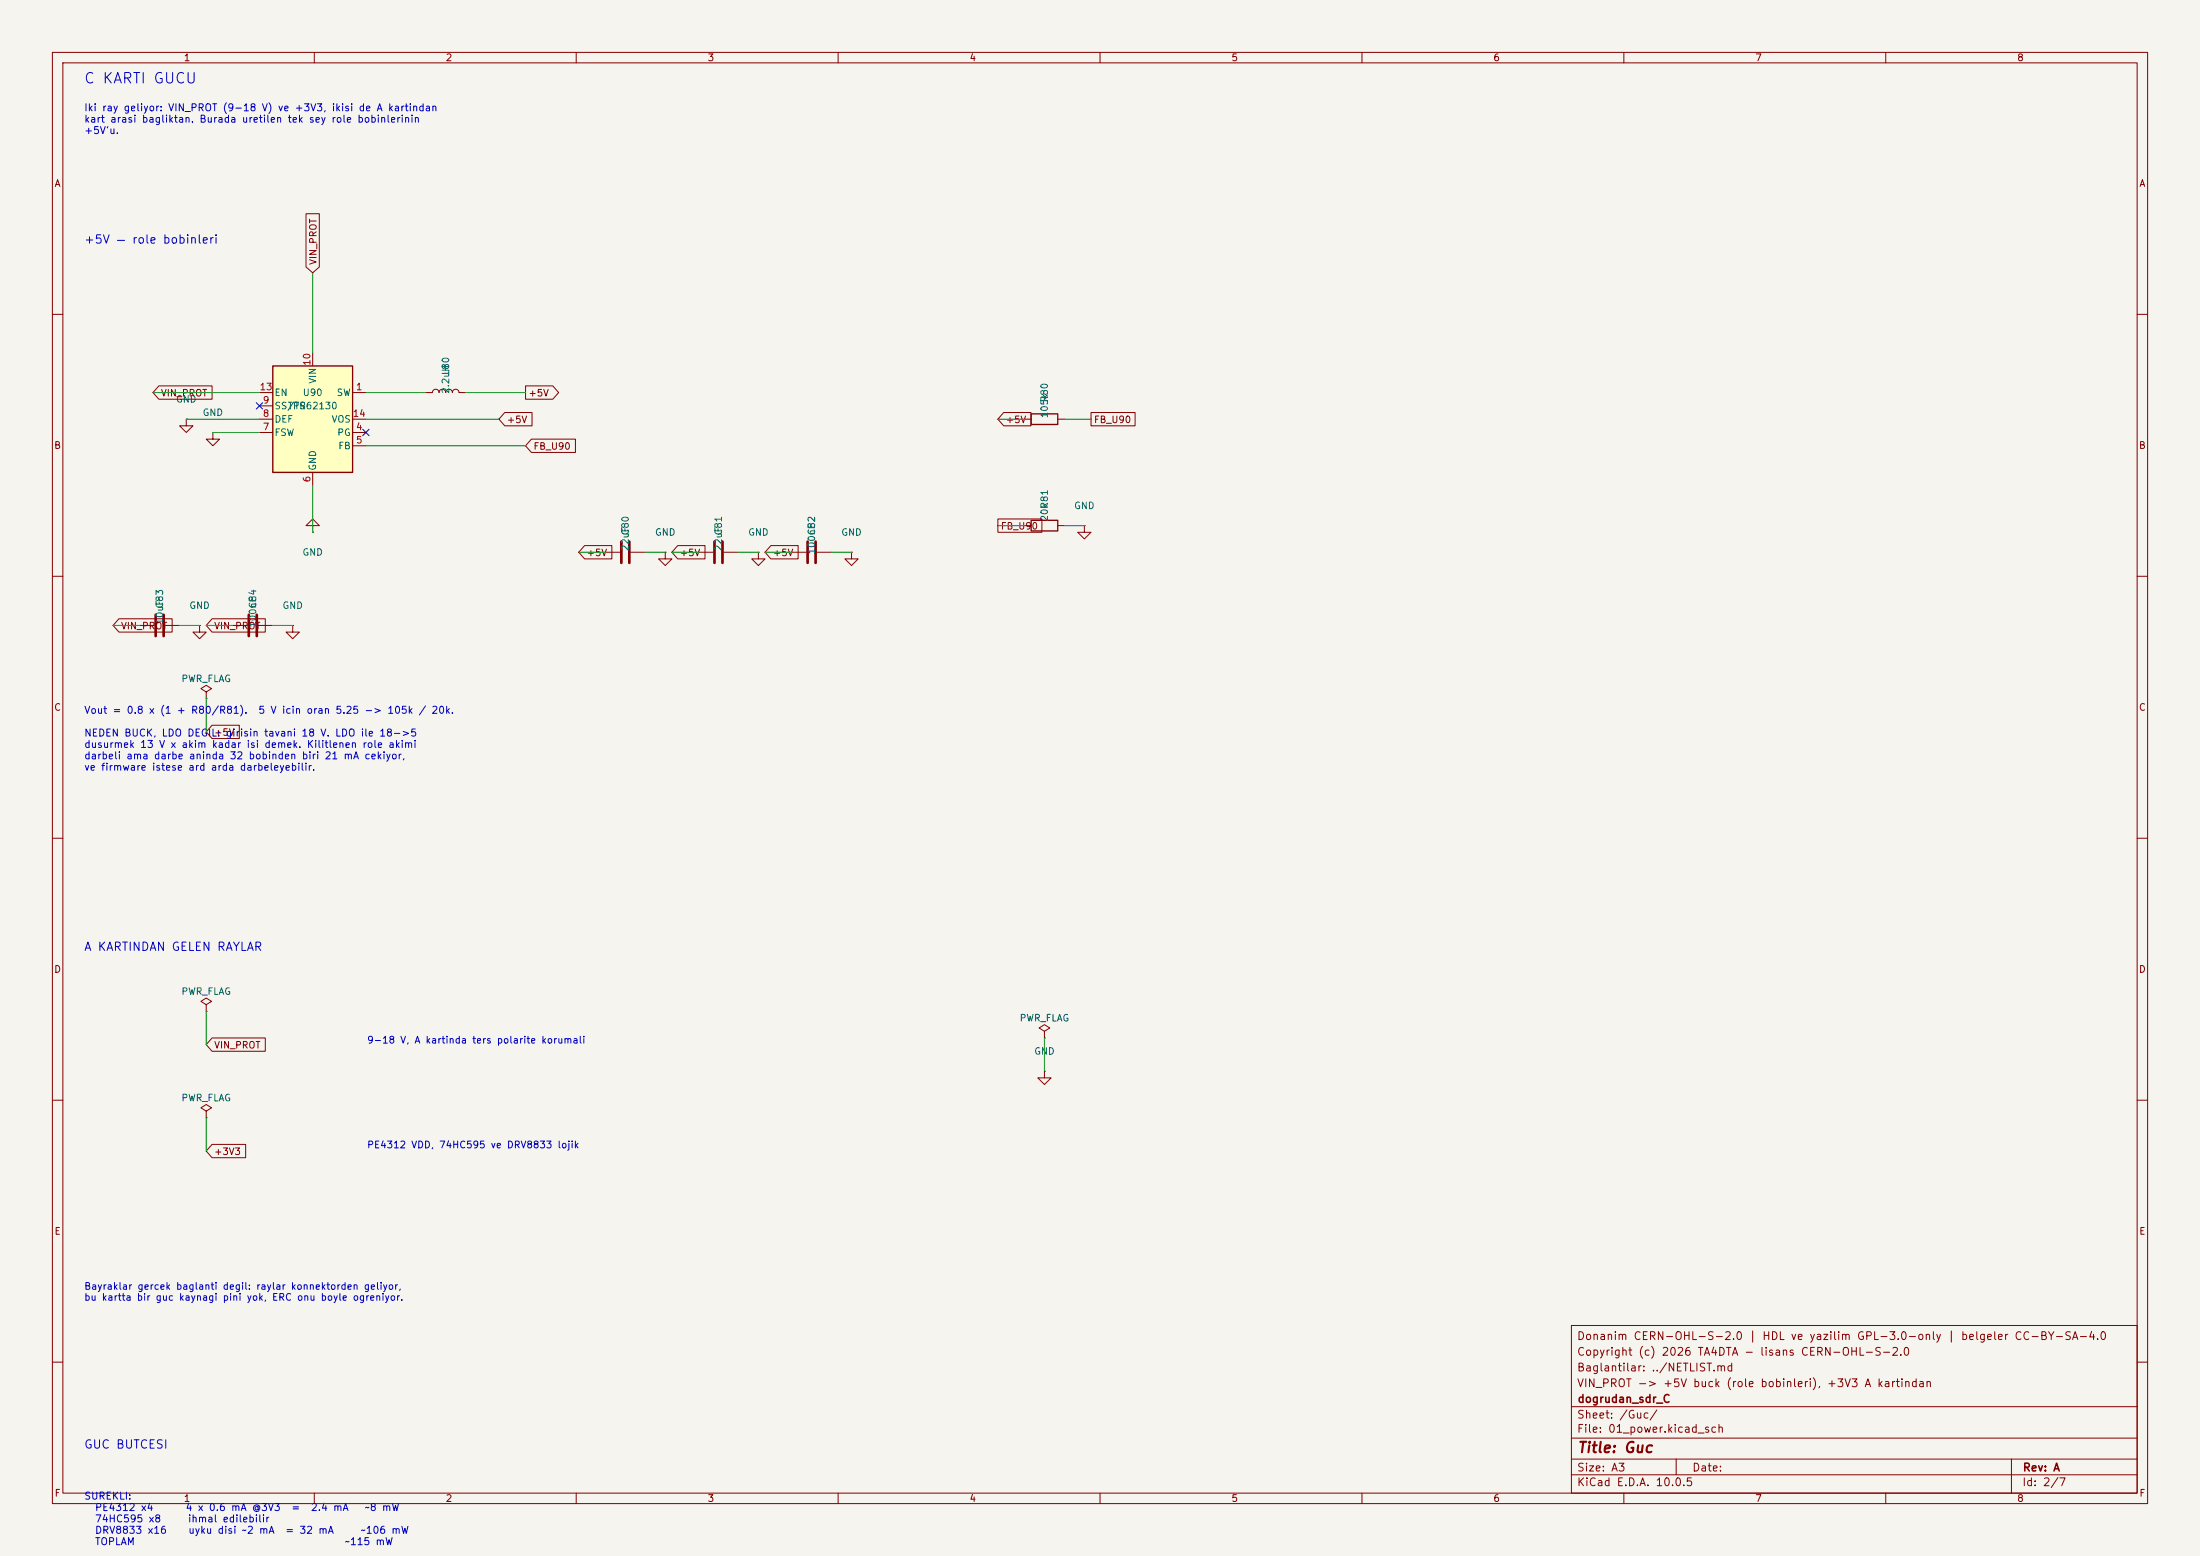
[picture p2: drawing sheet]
(kicad_sch
 (version 20260306)
 (generator "eeschema")
 (generator_version "10.0")
 (paper "A3")
 (title_block
  (title "Guc")
  (rev "A")
  (company "dogrudan_sdr_C")
  (comment 1 "VIN_PROT -> +5V buck (role bobinleri), +3V3 A kartindan")
  (comment 2 "Baglantilar: ../NETLIST.md")
  (comment 3 "Copyright (c) 2026 TA4DTA - lisans CERN-OHL-S-2.0")
  (comment 4 "Donanim CERN-OHL-S-2.0 | HDL ve yazilim GPL-3.0-only | belgeler CC-BY-SA-4.0"))
 (lib_symbols
  (symbol "Device:C"
   (pin_numbers (hide yes))
   (pin_names
    (offset 0.254)) (exclude_from_sim no) (in_bom yes) (on_board yes)
   (in_pos_files yes)
   (duplicate_pin_numbers_are_jumpers no)
   (property "Reference" "C" (at 0.635 2.54 0) (show_name no) (do_not_autoplace no) (effects (font (size 1.27 1.27)) (justify left)))
   (property "Value" "C" (at 0.635 -2.54 0) (show_name no) (do_not_autoplace no) (effects (font (size 1.27 1.27)) (justify left)))
   (property "Footprint" "" (at 0.9652 -3.81 0) (show_name no) (do_not_autoplace no) (hide yes) (effects (font (size 1.27 1.27))))
   (property "Datasheet" "" (at 0 0 0) (show_name no) (do_not_autoplace no) (hide yes) (effects (font (size 1.27 1.27))))
   (property "Description" "Unpolarized capacitor" (at 0 0 0) (show_name no) (do_not_autoplace no) (hide yes) (effects (font (size 1.27 1.27))))
   (symbol "C_0_1"
    (polyline (pts (xy -2.032 0.762) (xy 2.032 0.762)) (stroke (width 0.508) (type default)) (fill (type none)))
    (polyline (pts (xy -2.032 -0.762) (xy 2.032 -0.762)) (stroke (width 0.508) (type default)) (fill (type none))))
   (symbol "C_1_1"
    (pin passive line (at 0 3.81 270) (length 2.794) (name "" (effects (font (size 1.27 1.27)))) (number "1" (effects (font (size 1.27 1.27)))))
    (pin passive line (at 0 -3.81 90) (length 2.794) (name "" (effects (font (size 1.27 1.27)))) (number "2" (effects (font (size 1.27 1.27))))))
   (embedded_fonts no))
  (symbol "Device:L"
   (pin_numbers (hide yes))
   (pin_names
    (offset 1.016) (hide yes)) (exclude_from_sim no) (in_bom yes) (on_board yes)
   (in_pos_files yes)
   (duplicate_pin_numbers_are_jumpers no)
   (property "Reference" "L" (at -1.27 0 90) (show_name no) (do_not_autoplace no) (effects (font (size 1.27 1.27))))
   (property "Value" "L" (at 1.905 0 90) (show_name no) (do_not_autoplace no) (effects (font (size 1.27 1.27))))
   (property "Footprint" "" (at 0 0 0) (show_name no) (do_not_autoplace no) (hide yes) (effects (font (size 1.27 1.27))))
   (property "Datasheet" "" (at 0 0 0) (show_name no) (do_not_autoplace no) (hide yes) (effects (font (size 1.27 1.27))))
   (property "Description" "Inductor" (at 0 0 0) (show_name no) (do_not_autoplace no) (hide yes) (effects (font (size 1.27 1.27))))
   (symbol "L_0_1"
    (arc (start 0 2.54) (mid 0.6323 1.905) (end 0 1.27) (stroke (width 0) (type default)) (fill (type none)))
    (arc (start 0 1.27) (mid 0.6323 0.635) (end 0 0) (stroke (width 0) (type default)) (fill (type none)))
    (arc (start 0 0) (mid 0.6323 -0.635) (end 0 -1.27) (stroke (width 0) (type default)) (fill (type none)))
    (arc (start 0 -1.27) (mid 0.6323 -1.905) (end 0 -2.54) (stroke (width 0) (type default)) (fill (type none))))
   (symbol "L_1_1"
    (pin passive line (at 0 3.81 270) (length 1.27) (name "1" (effects (font (size 1.27 1.27)))) (number "1" (effects (font (size 1.27 1.27)))))
    (pin passive line (at 0 -3.81 90) (length 1.27) (name "2" (effects (font (size 1.27 1.27)))) (number "2" (effects (font (size 1.27 1.27))))))
   (embedded_fonts no))
  (symbol "Device:R"
   (pin_numbers (hide yes))
   (pin_names
    (offset 0)) (exclude_from_sim no) (in_bom yes) (on_board yes)
   (in_pos_files yes)
   (duplicate_pin_numbers_are_jumpers no)
   (property "Reference" "R" (at 2.032 0 90) (show_name no) (do_not_autoplace no) (effects (font (size 1.27 1.27))))
   (property "Value" "R" (at 0 0 90) (show_name no) (do_not_autoplace no) (effects (font (size 1.27 1.27))))
   (property "Footprint" "" (at -1.778 0 90) (show_name no) (do_not_autoplace no) (hide yes) (effects (font (size 1.27 1.27))))
   (property "Datasheet" "" (at 0 0 0) (show_name no) (do_not_autoplace no) (hide yes) (effects (font (size 1.27 1.27))))
   (property "Description" "Resistor" (at 0 0 0) (show_name no) (do_not_autoplace no) (hide yes) (effects (font (size 1.27 1.27))))
   (symbol "R_0_1"
    (rectangle (start -1.016 -2.54) (end 1.016 2.54) (stroke (width 0.254) (type default)) (fill (type none))))
   (symbol "R_1_1"
    (pin passive line (at 0 3.81 270) (length 1.27) (name "" (effects (font (size 1.27 1.27)))) (number "1" (effects (font (size 1.27 1.27)))))
    (pin passive line (at 0 -3.81 90) (length 1.27) (name "" (effects (font (size 1.27 1.27)))) (number "2" (effects (font (size 1.27 1.27))))))
   (embedded_fonts no))
  (symbol "Regulator_Switching:TPS62130"
   (pin_names
    (offset 0.254)) (exclude_from_sim no) (in_bom yes) (on_board yes)
   (in_pos_files yes)
   (duplicate_pin_numbers_are_jumpers no)
   (property "Reference" "U" (at 3.81 13.97 0) (show_name no) (do_not_autoplace no) (effects (font (size 1.27 1.27)) (justify left)))
   (property "Value" "TPS62130" (at 3.81 11.43 0) (show_name no) (do_not_autoplace no) (effects (font (size 1.27 1.27)) (justify left)))
   (property "Footprint" "Package_DFN_QFN:VQFN-16-1EP_3x3mm_P0.5mm_EP1.68x1.68mm_ThermalVias" (at 3.81 -11.43 0) (show_name no) (do_not_autoplace no) (hide yes) (effects (font (size 1.27 1.27)) (justify left)))
   (property "Datasheet" "http://www.ti.com/lit/ds/symlink/tps62130.pdf" (at 27.94 -13.97 0) (show_name no) (do_not_autoplace no) (hide yes) (effects (font (size 1.27 1.27))))
   (property "Description" "3A Step-Down Converter with DCS-Control, Adjustable Output Voltage, 3-17V Input Voltage, QFN-16" (at 0 0 0) (show_name no) (do_not_autoplace no) (hide yes) (effects (font (size 1.27 1.27))))
   (symbol "TPS62130_0_1"
    (rectangle (start -7.62 10.16) (end 7.62 -10.16) (stroke (width 0.254) (type default)) (fill (type background))))
   (symbol "TPS62130_1_1"
    (pin output line (at 10.16 5.08 180) (length 2.54) (name "SW" (effects (font (size 1.27 1.27)))) (number "1" (effects (font (size 1.27 1.27)))))
    (pin passive line (at 10.16 5.08 180) (length 2.54) (hide yes) (name "SW" (effects (font (size 1.27 1.27)))) (number "2" (effects (font (size 1.27 1.27)))))
    (pin passive line (at 10.16 5.08 180) (length 2.54) (hide yes) (name "SW" (effects (font (size 1.27 1.27)))) (number "3" (effects (font (size 1.27 1.27)))))
    (pin open_collector line (at 10.16 -2.54 180) (length 2.54) (name "PG" (effects (font (size 1.27 1.27)))) (number "4" (effects (font (size 1.27 1.27)))))
    (pin input line (at 10.16 -5.08 180) (length 2.54) (name "FB" (effects (font (size 1.27 1.27)))) (number "5" (effects (font (size 1.27 1.27)))))
    (pin power_in line (at 0 -12.7 90) (length 2.54) (name "GND" (effects (font (size 1.27 1.27)))) (number "6" (effects (font (size 1.27 1.27)))))
    (pin input line (at -10.16 -2.54 0) (length 2.54) (name "FSW" (effects (font (size 1.27 1.27)))) (number "7" (effects (font (size 1.27 1.27)))))
    (pin input line (at -10.16 0 0) (length 2.54) (name "DEF" (effects (font (size 1.27 1.27)))) (number "8" (effects (font (size 1.27 1.27)))))
    (pin input line (at -10.16 2.54 0) (length 2.54) (name "SS/TR" (effects (font (size 1.27 1.27)))) (number "9" (effects (font (size 1.27 1.27)))))
    (pin power_in line (at 0 12.7 270) (length 2.54) (name "VIN" (effects (font (size 1.27 1.27)))) (number "10" (effects (font (size 1.27 1.27)))))
    (pin passive line (at 0 12.7 270) (length 2.54) (hide yes) (name "VIN" (effects (font (size 1.27 1.27)))) (number "11" (effects (font (size 1.27 1.27)))))
    (pin passive line (at 0 12.7 270) (length 2.54) (hide yes) (name "VIN" (effects (font (size 1.27 1.27)))) (number "12" (effects (font (size 1.27 1.27)))))
    (pin input line (at -10.16 5.08 0) (length 2.54) (name "EN" (effects (font (size 1.27 1.27)))) (number "13" (effects (font (size 1.27 1.27)))))
    (pin input line (at 10.16 0 180) (length 2.54) (name "VOS" (effects (font (size 1.27 1.27)))) (number "14" (effects (font (size 1.27 1.27)))))
    (pin passive line (at 0 -12.7 90) (length 2.54) (hide yes) (name "GND" (effects (font (size 1.27 1.27)))) (number "15" (effects (font (size 1.27 1.27)))))
    (pin passive line (at 0 -12.7 90) (length 2.54) (hide yes) (name "GND" (effects (font (size 1.27 1.27)))) (number "16" (effects (font (size 1.27 1.27)))))
    (pin passive line (at 0 -12.7 90) (length 2.54) (hide yes) (name "GND" (effects (font (size 1.27 1.27)))) (number "17" (effects (font (size 1.27 1.27))))))
   (embedded_fonts no))
  (symbol "power:GND"
   (power global)
   (pin_numbers (hide yes))
   (pin_names
    (offset 0) (hide yes)) (exclude_from_sim no) (in_bom yes) (on_board yes)
   (in_pos_files yes)
   (duplicate_pin_numbers_are_jumpers no)
   (property "Reference" "#PWR" (at 0 -6.35 0) (show_name no) (do_not_autoplace no) (hide yes) (effects (font (size 1.27 1.27))))
   (property "Value" "GND" (at 0 -3.81 0) (show_name no) (do_not_autoplace no) (effects (font (size 1.27 1.27))))
   (property "Footprint" "" (at 0 0 0) (show_name no) (do_not_autoplace no) (hide yes) (effects (font (size 1.27 1.27))))
   (property "Datasheet" "" (at 0 0 0) (show_name no) (do_not_autoplace no) (hide yes) (effects (font (size 1.27 1.27))))
   (property "Description" "Power symbol creates a global label with name \"GND\" , ground" (at 0 0 0) (show_name no) (do_not_autoplace no) (hide yes) (effects (font (size 1.27 1.27))))
   (symbol "GND_0_1"
    (polyline (pts (xy 0 0) (xy 0 -1.27) (xy 1.27 -1.27) (xy 0 -2.54) (xy -1.27 -1.27) (xy 0 -1.27)) (stroke (width 0) (type default)) (fill (type none))))
   (symbol "GND_1_1"
    (pin power_in line (at 0 0 270) (length 0) (name "" (effects (font (size 1.27 1.27)))) (number "1" (effects (font (size 1.27 1.27))))))
   (embedded_fonts no))
  (symbol "power:PWR_FLAG"
   (power global)
   (pin_numbers (hide yes))
   (pin_names
    (offset 0) (hide yes)) (exclude_from_sim no) (in_bom yes) (on_board yes)
   (in_pos_files yes)
   (duplicate_pin_numbers_are_jumpers no)
   (property "Reference" "#FLG" (at 0 1.905 0) (show_name no) (do_not_autoplace no) (hide yes) (effects (font (size 1.27 1.27))))
   (property "Value" "PWR_FLAG" (at 0 3.81 0) (show_name no) (do_not_autoplace no) (effects (font (size 1.27 1.27))))
   (property "Footprint" "" (at 0 0 0) (show_name no) (do_not_autoplace no) (hide yes) (effects (font (size 1.27 1.27))))
   (property "Datasheet" "" (at 0 0 0) (show_name no) (do_not_autoplace no) (hide yes) (effects (font (size 1.27 1.27))))
   (property "Description" "Special symbol for telling ERC where power comes from" (at 0 0 0) (show_name no) (do_not_autoplace no) (hide yes) (effects (font (size 1.27 1.27))))
   (symbol "PWR_FLAG_0_0"
    (pin power_out line (at 0 0 90) (length 0) (name "" (effects (font (size 1.27 1.27)))) (number "1" (effects (font (size 1.27 1.27))))))
   (symbol "PWR_FLAG_0_1"
    (polyline (pts (xy 0 0) (xy 0 1.27) (xy -1.016 1.905) (xy 0 2.54) (xy 1.016 1.905) (xy 0 1.27)) (stroke (width 0) (type default)) (fill (type none))))
   (embedded_fonts no)))
 (text "Iki ray geliyor: VIN_PROT (9-17 V) ve +3V3, ikisi de A kartindan\nkart arasi bagliktan. Burada uretilen tek sey role bobinlerinin\n+5V'u."
  (exclude_from_sim no)
  (at 16 20 0)
  (effects (font (size 1.35 1.35)) (justify left top)))
 (text "GUC BUTCESI"
  (exclude_from_sim no)
  (at 16 275 0)
  (effects (font (size 1.6 1.6)) (justify left top)))
 (text "A KARTINDAN GELEN RAYLAR"
  (exclude_from_sim no)
  (at 16 180 0)
  (effects (font (size 1.6 1.6)) (justify left top)))
 (text "+5V — role bobinleri"
  (exclude_from_sim no)
  (at 16 45 0)
  (effects (font (size 1.6 1.6)) (justify left top)))
 (text "Vout = 0.8 x (1 + R80/R81).  5 V icin oran 5.25 -> 105k / 20k.\n\nNEDEN BUCK, LDO DEGIL: girisin tavani 18 V. LDO ile 18->5\ndusurmek 13 V x akim kadar isi demek. Kilitlenen role akimi\ndarbeli ama darbe aninda 32 bobinden biri 21 mA cekiyor,\nve firmware istese ard arda darbeleyebilir."
  (exclude_from_sim no)
  (at 16 135 0)
  (effects (font (size 1.35 1.35)) (justify left top)))
 (text "9-17 V, A kartinda ters polarite korumali"
  (exclude_from_sim no)
  (at 70 198 0)
  (effects (font (size 1.3 1.3)) (justify left top)))
 (text "Bayraklar gercek baglanti degil: raylar konnektorden geliyor,\nbu kartta bir guc kaynagi pini yok, ERC onu boyle ogreniyor."
  (exclude_from_sim no)
  (at 16 245 0)
  (effects (font (size 1.3 1.3)) (justify left top)))
 (text "SUREKLI:\n  PE4312 x4      4 x 0.6 mA @3V3  =  2.4 mA   ~8 mW\n  74HC595 x8     ihmal edilebilir\n  DRV8833 x16    uyku disi ~2 mA  = 32 mA     ~106 mW\n  TOPLAM                                       ~115 mW\n\nDARBELI (role anahtarlama, ~20 ms):\n  bir bobin  5 V / 21 mA = 105 mW\n  firmware tek tek darbeliyor, es zamanli degil\n\nKILITLENEN ROLENIN KAZANCI: normal role olsaydi dort kanalda\nbir bant secili tutmak icin dort bobin SUREKLI cekili kalirdi:\n4 x 12 V x 30 mA = 1.44 W. A kartinin toplam butcesi 2.8 W idi.\nSadece filtre secimi butcenin yarisini yiyordu."
  (exclude_from_sim no)
  (at 16 285 0)
  (effects (font (size 1.35 1.35)) (justify left top)))
 (text "PE4312 VDD, 74HC595 ve DRV8833 lojik"
  (exclude_from_sim no)
  (at 70 218 0)
  (effects (font (size 1.3 1.3)) (justify left top)))
 (text "C KARTI GUCU"
  (exclude_from_sim no)
  (at 16 14 0)
  (effects (font (size 2 2)) (justify left top)))
 (no_connect
  (at 49.53 77.47))
 (no_connect
  (at 69.85 82.55))
 (wire
  (pts (xy 203.2 80.01) (xy 208.28 80.01))
  (stroke (width 0) (type default)))
 (wire
  (pts (xy 199.39 204.47) (xy 199.39 198.12))
  (stroke (width 0) (type default)))
 (wire
  (pts (xy 140.97 105.41) (xy 144.78 105.41))
  (stroke (width 0) (type default)))
 (wire
  (pts (xy 203.2 100.33) (xy 207.01 100.33))
  (stroke (width 0) (type default)))
 (wire
  (pts (xy 26.67 119.38) (xy 21.59 119.38))
  (stroke (width 0) (type default)))
 (wire
  (pts (xy 49.53 74.93) (xy 29.21 74.93))
  (stroke (width 0) (type default)))
 (wire
  (pts (xy 69.85 85.09) (xy 100.33 85.09))
  (stroke (width 0) (type default)))
 (wire
  (pts (xy 59.69 92.71) (xy 59.69 101.6))
  (stroke (width 0) (type default)))
 (wire
  (pts (xy 195.58 80.01) (xy 190.5 80.01))
  (stroke (width 0) (type default)))
 (wire
  (pts (xy 123.19 105.41) (xy 127 105.41))
  (stroke (width 0) (type default)))
 (wire
  (pts (xy 49.53 82.55) (xy 40.64 82.55))
  (stroke (width 0) (type default)))
 (wire
  (pts (xy 115.57 105.41) (xy 110.49 105.41))
  (stroke (width 0) (type default)))
 (wire
  (pts (xy 39.37 199.39) (xy 39.37 193.04))
  (stroke (width 0) (type default)))
 (wire
  (pts (xy 34.29 119.38) (xy 38.1 119.38))
  (stroke (width 0) (type default)))
 (wire
  (pts (xy 39.37 139.7) (xy 39.37 133.35))
  (stroke (width 0) (type default)))
 (wire
  (pts (xy 59.69 67.31) (xy 59.69 52.07))
  (stroke (width 0) (type default)))
 (wire
  (pts (xy 44.45 119.38) (xy 39.37 119.38))
  (stroke (width 0) (type default)))
 (wire
  (pts (xy 88.9 74.93) (xy 100.33 74.93))
  (stroke (width 0) (type default)))
 (wire
  (pts (xy 151.13 105.41) (xy 146.05 105.41))
  (stroke (width 0) (type default)))
 (wire
  (pts (xy 133.35 105.41) (xy 128.27 105.41))
  (stroke (width 0) (type default)))
 (wire
  (pts (xy 69.85 74.93) (xy 81.28 74.93))
  (stroke (width 0) (type default)))
 (wire
  (pts (xy 158.75 105.41) (xy 162.56 105.41))
  (stroke (width 0) (type default)))
 (wire
  (pts (xy 195.58 100.33) (xy 190.5 100.33))
  (stroke (width 0) (type default)))
 (wire
  (pts (xy 69.85 80.01) (xy 95.25 80.01))
  (stroke (width 0) (type default)))
 (wire
  (pts (xy 52.07 119.38) (xy 55.88 119.38))
  (stroke (width 0) (type default)))
 (wire
  (pts (xy 39.37 219.71) (xy 39.37 213.36))
  (stroke (width 0) (type default)))
 (wire
  (pts (xy 49.53 80.01) (xy 35.56 80.01))
  (stroke (width 0) (type default)))
 (global_label "+5V"
  (shape output)
  (at 100.33 74.93 0)
  (fields_autoplaced yes)
  (effects (font (size 1.27 1.27)) (justify left))
  (property "Intersheetrefs" "${INTERSHEET_REFS}" (at 100.33 74.93 0) (hide yes) (show_name no) (do_not_autoplace no) (effects (font (size 1.27 1.27)))))
 (global_label "+5V"
  (shape input)
  (at 39.37 139.7 0)
  (fields_autoplaced yes)
  (effects (font (size 1.27 1.27)) (justify left))
  (property "Intersheetrefs" "${INTERSHEET_REFS}" (at 39.37 139.7 0) (hide yes) (show_name no) (do_not_autoplace no) (effects (font (size 1.27 1.27)))))
 (global_label "FB_U90"
  (shape input)
  (at 100.33 85.09 0)
  (fields_autoplaced yes)
  (effects (font (size 1.27 1.27)) (justify left))
  (property "Intersheetrefs" "${INTERSHEET_REFS}" (at 100.33 85.09 0) (hide yes) (show_name no) (do_not_autoplace no) (effects (font (size 1.27 1.27)))))
 (global_label "+5V"
  (shape input)
  (at 128.27 105.41 0)
  (fields_autoplaced yes)
  (effects (font (size 1.27 1.27)) (justify left))
  (property "Intersheetrefs" "${INTERSHEET_REFS}" (at 128.27 105.41 0) (hide yes) (show_name no) (do_not_autoplace no) (effects (font (size 1.27 1.27)))))
 (global_label "+3V3"
  (shape input)
  (at 39.37 219.71 0)
  (fields_autoplaced yes)
  (effects (font (size 1.27 1.27)) (justify left))
  (property "Intersheetrefs" "${INTERSHEET_REFS}" (at 39.37 219.71 0) (hide yes) (show_name no) (do_not_autoplace no) (effects (font (size 1.27 1.27)))))
 (global_label "+5V"
  (shape input)
  (at 190.5 80.01 0)
  (fields_autoplaced yes)
  (effects (font (size 1.27 1.27)) (justify left))
  (property "Intersheetrefs" "${INTERSHEET_REFS}" (at 190.5 80.01 0) (hide yes) (show_name no) (do_not_autoplace no) (effects (font (size 1.27 1.27)))))
 (global_label "VIN_PROT"
  (shape input)
  (at 39.37 119.38 0)
  (fields_autoplaced yes)
  (effects (font (size 1.27 1.27)) (justify left))
  (property "Intersheetrefs" "${INTERSHEET_REFS}" (at 39.37 119.38 0) (hide yes) (show_name no) (do_not_autoplace no) (effects (font (size 1.27 1.27)))))
 (global_label "VIN_PROT"
  (shape input)
  (at 39.37 199.39 0)
  (fields_autoplaced yes)
  (effects (font (size 1.27 1.27)) (justify left))
  (property "Intersheetrefs" "${INTERSHEET_REFS}" (at 39.37 199.39 0) (hide yes) (show_name no) (do_not_autoplace no) (effects (font (size 1.27 1.27)))))
 (global_label "FB_U90"
  (shape passive)
  (at 208.28 80.01 0)
  (fields_autoplaced yes)
  (effects (font (size 1.27 1.27)) (justify left))
  (property "Intersheetrefs" "${INTERSHEET_REFS}" (at 208.28 80.01 0) (hide yes) (show_name no) (do_not_autoplace no) (effects (font (size 1.27 1.27)))))
 (global_label "FB_U90"
  (shape passive)
  (at 190.5 100.33 0)
  (fields_autoplaced yes)
  (effects (font (size 1.27 1.27)) (justify left))
  (property "Intersheetrefs" "${INTERSHEET_REFS}" (at 190.5 100.33 0) (hide yes) (show_name no) (do_not_autoplace no) (effects (font (size 1.27 1.27)))))
 (global_label "VIN_PROT"
  (shape input)
  (at 59.69 52.07 90)
  (fields_autoplaced yes)
  (effects (font (size 1.27 1.27)) (justify left))
  (property "Intersheetrefs" "${INTERSHEET_REFS}" (at 59.69 52.07 0) (hide yes) (show_name no) (do_not_autoplace no) (effects (font (size 1.27 1.27)))))
 (global_label "+5V"
  (shape input)
  (at 110.49 105.41 0)
  (fields_autoplaced yes)
  (effects (font (size 1.27 1.27)) (justify left))
  (property "Intersheetrefs" "${INTERSHEET_REFS}" (at 110.49 105.41 0) (hide yes) (show_name no) (do_not_autoplace no) (effects (font (size 1.27 1.27)))))
 (global_label "+5V"
  (shape input)
  (at 146.05 105.41 0)
  (fields_autoplaced yes)
  (effects (font (size 1.27 1.27)) (justify left))
  (property "Intersheetrefs" "${INTERSHEET_REFS}" (at 146.05 105.41 0) (hide yes) (show_name no) (do_not_autoplace no) (effects (font (size 1.27 1.27)))))
 (global_label "VIN_PROT"
  (shape input)
  (at 29.21 74.93 0)
  (fields_autoplaced yes)
  (effects (font (size 1.27 1.27)) (justify left))
  (property "Intersheetrefs" "${INTERSHEET_REFS}" (at 29.21 74.93 0) (hide yes) (show_name no) (do_not_autoplace no) (effects (font (size 1.27 1.27)))))
 (global_label "VIN_PROT"
  (shape input)
  (at 21.59 119.38 0)
  (fields_autoplaced yes)
  (effects (font (size 1.27 1.27)) (justify left))
  (property "Intersheetrefs" "${INTERSHEET_REFS}" (at 21.59 119.38 0) (hide yes) (show_name no) (do_not_autoplace no) (effects (font (size 1.27 1.27)))))
 (global_label "+5V"
  (shape input)
  (at 95.25 80.01 0)
  (fields_autoplaced yes)
  (effects (font (size 1.27 1.27)) (justify left))
  (property "Intersheetrefs" "${INTERSHEET_REFS}" (at 95.25 80.01 0) (hide yes) (show_name no) (do_not_autoplace no) (effects (font (size 1.27 1.27)))))
 (symbol
  (lib_id "power:PWR_FLAG")
  (at 39.37 213.36 0)
  (unit 1)
  (body_style 1)
  (exclude_from_sim no)
  (in_bom yes)
  (on_board yes)
  (in_pos_files yes)
  (dnp no)
  (property "Reference" "#PWR1012" (at 39.37 213.36 0) (hide yes) (show_name no) (do_not_autoplace no) (effects (font (size 1.27 1.27))))
  (property "Value" "PWR_FLAG" (at 39.37 209.55 0) (show_name no) (do_not_autoplace no) (effects (font (size 1.27 1.27))))
  (property "Footprint" "" (at 39.37 213.36 0) (show_name no) (do_not_autoplace no) (effects (font (size 1.27 1.27))))
  (property "Datasheet" "" (at 39.37 213.36 0) (show_name no) (do_not_autoplace no) (effects (font (size 1.27 1.27))))
  (property "Description" "" (at 39.37 213.36 0) (show_name no) (do_not_autoplace no) (effects (font (size 1.27 1.27))))
  (pin "1"))
 (symbol
  (lib_id "power:GND")
  (at 40.64 82.55 0)
  (unit 1)
  (body_style 1)
  (exclude_from_sim no)
  (in_bom yes)
  (on_board yes)
  (in_pos_files yes)
  (dnp no)
  (property "Reference" "#PWR1004" (at 40.64 82.55 0) (hide yes) (show_name no) (do_not_autoplace no) (effects (font (size 1.27 1.27))))
  (property "Value" "GND" (at 40.64 78.74 0) (show_name no) (do_not_autoplace no) (effects (font (size 1.27 1.27))))
  (property "Footprint" "" (at 40.64 82.55 0) (show_name no) (do_not_autoplace no) (effects (font (size 1.27 1.27))))
  (property "Datasheet" "" (at 40.64 82.55 0) (show_name no) (do_not_autoplace no) (effects (font (size 1.27 1.27))))
  (property "Description" "" (at 40.64 82.55 0) (show_name no) (do_not_autoplace no) (effects (font (size 1.27 1.27))))
  (pin "1"))
 (symbol
  (lib_id "Device:R")
  (at 199.39 80.01 90)
  (unit 1)
  (body_style 1)
  (exclude_from_sim no)
  (in_bom yes)
  (on_board yes)
  (in_pos_files yes)
  (dnp no)
  (property "Reference" "R80" (at 199.39 74.93 0) (show_name no) (do_not_autoplace no) (effects (font (size 1.27 1.27))))
  (property "Value" "105k" (at 199.39 77.47 0) (show_name no) (do_not_autoplace no) (effects (font (size 1.27 1.27))))
  (property "Footprint" "Resistor_SMD:R_0603_1608Metric" (at 199.39 80.01 0) (hide yes) (show_name no) (do_not_autoplace no) (effects (font (size 1.27 1.27))))
  (property "Datasheet" "" (at 199.39 80.01 0) (show_name no) (do_not_autoplace no) (effects (font (size 1.27 1.27))))
  (property "Description" "" (at 199.39 80.01 0) (show_name no) (do_not_autoplace no) (effects (font (size 1.27 1.27))))
  (pin "1")
  (pin "2"))
 (symbol
  (lib_id "power:PWR_FLAG")
  (at 199.39 198.12 0)
  (unit 1)
  (body_style 1)
  (exclude_from_sim no)
  (in_bom yes)
  (on_board yes)
  (in_pos_files yes)
  (dnp no)
  (property "Reference" "#PWR1014" (at 199.39 198.12 0) (hide yes) (show_name no) (do_not_autoplace no) (effects (font (size 1.27 1.27))))
  (property "Value" "PWR_FLAG" (at 199.39 194.31 0) (show_name no) (do_not_autoplace no) (effects (font (size 1.27 1.27))))
  (property "Footprint" "" (at 199.39 198.12 0) (show_name no) (do_not_autoplace no) (effects (font (size 1.27 1.27))))
  (property "Datasheet" "" (at 199.39 198.12 0) (show_name no) (do_not_autoplace no) (effects (font (size 1.27 1.27))))
  (property "Description" "" (at 199.39 198.12 0) (show_name no) (do_not_autoplace no) (effects (font (size 1.27 1.27))))
  (pin "1"))
 (symbol
  (lib_id "power:PWR_FLAG")
  (at 39.37 193.04 0)
  (unit 1)
  (body_style 1)
  (exclude_from_sim no)
  (in_bom yes)
  (on_board yes)
  (in_pos_files yes)
  (dnp no)
  (property "Reference" "#PWR1011" (at 39.37 193.04 0) (hide yes) (show_name no) (do_not_autoplace no) (effects (font (size 1.27 1.27))))
  (property "Value" "PWR_FLAG" (at 39.37 189.23 0) (show_name no) (do_not_autoplace no) (effects (font (size 1.27 1.27))))
  (property "Footprint" "" (at 39.37 193.04 0) (show_name no) (do_not_autoplace no) (effects (font (size 1.27 1.27))))
  (property "Datasheet" "" (at 39.37 193.04 0) (show_name no) (do_not_autoplace no) (effects (font (size 1.27 1.27))))
  (property "Description" "" (at 39.37 193.04 0) (show_name no) (do_not_autoplace no) (effects (font (size 1.27 1.27))))
  (pin "1"))
 (symbol
  (lib_id "Device:R")
  (at 199.39 100.33 90)
  (unit 1)
  (body_style 1)
  (exclude_from_sim no)
  (in_bom yes)
  (on_board yes)
  (in_pos_files yes)
  (dnp no)
  (property "Reference" "R81" (at 199.39 95.25 0) (show_name no) (do_not_autoplace no) (effects (font (size 1.27 1.27))))
  (property "Value" "20k" (at 199.39 97.79 0) (show_name no) (do_not_autoplace no) (effects (font (size 1.27 1.27))))
  (property "Footprint" "Resistor_SMD:R_0603_1608Metric" (at 199.39 100.33 0) (hide yes) (show_name no) (do_not_autoplace no) (effects (font (size 1.27 1.27))))
  (property "Datasheet" "" (at 199.39 100.33 0) (show_name no) (do_not_autoplace no) (effects (font (size 1.27 1.27))))
  (property "Description" "" (at 199.39 100.33 0) (show_name no) (do_not_autoplace no) (effects (font (size 1.27 1.27))))
  (pin "1")
  (pin "2"))
 (symbol
  (lib_id "power:GND")
  (at 199.39 204.47 0)
  (unit 1)
  (body_style 1)
  (exclude_from_sim no)
  (in_bom yes)
  (on_board yes)
  (in_pos_files yes)
  (dnp no)
  (property "Reference" "#PWR1013" (at 199.39 204.47 0) (hide yes) (show_name no) (do_not_autoplace no) (effects (font (size 1.27 1.27))))
  (property "Value" "GND" (at 199.39 200.66 0) (show_name no) (do_not_autoplace no) (effects (font (size 1.27 1.27))))
  (property "Footprint" "" (at 199.39 204.47 0) (show_name no) (do_not_autoplace no) (effects (font (size 1.27 1.27))))
  (property "Datasheet" "" (at 199.39 204.47 0) (show_name no) (do_not_autoplace no) (effects (font (size 1.27 1.27))))
  (property "Description" "" (at 199.39 204.47 0) (show_name no) (do_not_autoplace no) (effects (font (size 1.27 1.27))))
  (pin "1"))
 (symbol
  (lib_id "power:GND")
  (at 59.69 101.6 180)
  (unit 1)
  (body_style 1)
  (exclude_from_sim no)
  (in_bom yes)
  (on_board yes)
  (in_pos_files yes)
  (dnp no)
  (property "Reference" "#PWR1003" (at 59.69 101.6 0) (hide yes) (show_name no) (do_not_autoplace no) (effects (font (size 1.27 1.27))))
  (property "Value" "GND" (at 59.69 105.41 0) (show_name no) (do_not_autoplace no) (effects (font (size 1.27 1.27))))
  (property "Footprint" "" (at 59.69 101.6 0) (show_name no) (do_not_autoplace no) (effects (font (size 1.27 1.27))))
  (property "Datasheet" "" (at 59.69 101.6 0) (show_name no) (do_not_autoplace no) (effects (font (size 1.27 1.27))))
  (property "Description" "" (at 59.69 101.6 0) (show_name no) (do_not_autoplace no) (effects (font (size 1.27 1.27))))
  (pin "1"))
 (symbol
  (lib_id "Device:C")
  (at 48.26 119.38 90)
  (unit 1)
  (body_style 1)
  (exclude_from_sim no)
  (in_bom yes)
  (on_board yes)
  (in_pos_files yes)
  (dnp no)
  (property "Reference" "C84" (at 48.26 114.3 0) (show_name no) (do_not_autoplace no) (effects (font (size 1.27 1.27))))
  (property "Value" "100nF" (at 48.26 116.84 0) (show_name no) (do_not_autoplace no) (effects (font (size 1.27 1.27))))
  (property "Footprint" "Capacitor_SMD:C_0603_1608Metric" (at 48.26 119.38 0) (hide yes) (show_name no) (do_not_autoplace no) (effects (font (size 1.27 1.27))))
  (property "Datasheet" "" (at 48.26 119.38 0) (show_name no) (do_not_autoplace no) (effects (font (size 1.27 1.27))))
  (property "Description" "" (at 48.26 119.38 0) (show_name no) (do_not_autoplace no) (effects (font (size 1.27 1.27))))
  (pin "1")
  (pin "2"))
 (symbol
  (lib_id "power:GND")
  (at 127 105.41 0)
  (unit 1)
  (body_style 1)
  (exclude_from_sim no)
  (in_bom yes)
  (on_board yes)
  (in_pos_files yes)
  (dnp no)
  (property "Reference" "#PWR1007" (at 127 105.41 0) (hide yes) (show_name no) (do_not_autoplace no) (effects (font (size 1.27 1.27))))
  (property "Value" "GND" (at 127 101.6 0) (show_name no) (do_not_autoplace no) (effects (font (size 1.27 1.27))))
  (property "Footprint" "" (at 127 105.41 0) (show_name no) (do_not_autoplace no) (effects (font (size 1.27 1.27))))
  (property "Datasheet" "" (at 127 105.41 0) (show_name no) (do_not_autoplace no) (effects (font (size 1.27 1.27))))
  (property "Description" "" (at 127 105.41 0) (show_name no) (do_not_autoplace no) (effects (font (size 1.27 1.27))))
  (pin "1"))
 (symbol
  (lib_id "Device:C")
  (at 154.94 105.41 90)
  (unit 1)
  (body_style 1)
  (exclude_from_sim no)
  (in_bom yes)
  (on_board yes)
  (in_pos_files yes)
  (dnp no)
  (property "Reference" "C82" (at 154.94 100.33 0) (show_name no) (do_not_autoplace no) (effects (font (size 1.27 1.27))))
  (property "Value" "100nF" (at 154.94 102.87 0) (show_name no) (do_not_autoplace no) (effects (font (size 1.27 1.27))))
  (property "Footprint" "Capacitor_SMD:C_0603_1608Metric" (at 154.94 105.41 0) (hide yes) (show_name no) (do_not_autoplace no) (effects (font (size 1.27 1.27))))
  (property "Datasheet" "" (at 154.94 105.41 0) (show_name no) (do_not_autoplace no) (effects (font (size 1.27 1.27))))
  (property "Description" "" (at 154.94 105.41 0) (show_name no) (do_not_autoplace no) (effects (font (size 1.27 1.27))))
  (pin "1")
  (pin "2"))
 (symbol
  (lib_id "Regulator_Switching:TPS62130")
  (at 59.69 80.01 0)
  (unit 1)
  (body_style 1)
  (exclude_from_sim no)
  (in_bom yes)
  (on_board yes)
  (in_pos_files yes)
  (dnp no)
  (property "Reference" "U90" (at 59.69 74.93 0) (show_name no) (do_not_autoplace no) (effects (font (size 1.27 1.27))))
  (property "Value" "TPS62130" (at 59.69 77.47 0) (show_name no) (do_not_autoplace no) (effects (font (size 1.27 1.27))))
  (property "Footprint" "Package_DFN_QFN:VQFN-16-1EP_3x3mm_P0.5mm_EP1.68x1.68mm" (at 59.69 80.01 0) (hide yes) (show_name no) (do_not_autoplace no) (effects (font (size 1.27 1.27))))
  (property "Datasheet" "" (at 59.69 80.01 0) (show_name no) (do_not_autoplace no) (effects (font (size 1.27 1.27))))
  (property "Description" "" (at 59.69 80.01 0) (show_name no) (do_not_autoplace no) (effects (font (size 1.27 1.27))))
  (pin "10")
  (pin "14")
  (pin "7")
  (pin "4")
  (pin "2")
  (pin "12")
  (pin "11")
  (pin "17")
  (pin "6")
  (pin "1")
  (pin "8")
  (pin "3")
  (pin "16")
  (pin "13")
  (pin "5")
  (pin "15")
  (pin "9"))
 (symbol
  (lib_id "power:GND")
  (at 35.56 80.01 0)
  (unit 1)
  (body_style 1)
  (exclude_from_sim no)
  (in_bom yes)
  (on_board yes)
  (in_pos_files yes)
  (dnp no)
  (property "Reference" "#PWR1005" (at 35.56 80.01 0) (hide yes) (show_name no) (do_not_autoplace no) (effects (font (size 1.27 1.27))))
  (property "Value" "GND" (at 35.56 76.2 0) (show_name no) (do_not_autoplace no) (effects (font (size 1.27 1.27))))
  (property "Footprint" "" (at 35.56 80.01 0) (show_name no) (do_not_autoplace no) (effects (font (size 1.27 1.27))))
  (property "Datasheet" "" (at 35.56 80.01 0) (show_name no) (do_not_autoplace no) (effects (font (size 1.27 1.27))))
  (property "Description" "" (at 35.56 80.01 0) (show_name no) (do_not_autoplace no) (effects (font (size 1.27 1.27))))
  (pin "1"))
 (symbol
  (lib_id "power:GND")
  (at 55.88 119.38 0)
  (unit 1)
  (body_style 1)
  (exclude_from_sim no)
  (in_bom yes)
  (on_board yes)
  (in_pos_files yes)
  (dnp no)
  (property "Reference" "#PWR1002" (at 55.88 119.38 0) (hide yes) (show_name no) (do_not_autoplace no) (effects (font (size 1.27 1.27))))
  (property "Value" "GND" (at 55.88 115.57 0) (show_name no) (do_not_autoplace no) (effects (font (size 1.27 1.27))))
  (property "Footprint" "" (at 55.88 119.38 0) (show_name no) (do_not_autoplace no) (effects (font (size 1.27 1.27))))
  (property "Datasheet" "" (at 55.88 119.38 0) (show_name no) (do_not_autoplace no) (effects (font (size 1.27 1.27))))
  (property "Description" "" (at 55.88 119.38 0) (show_name no) (do_not_autoplace no) (effects (font (size 1.27 1.27))))
  (pin "1"))
 (symbol
  (lib_id "power:GND")
  (at 207.01 100.33 0)
  (unit 1)
  (body_style 1)
  (exclude_from_sim no)
  (in_bom yes)
  (on_board yes)
  (in_pos_files yes)
  (dnp no)
  (property "Reference" "#PWR1010" (at 207.01 100.33 0) (hide yes) (show_name no) (do_not_autoplace no) (effects (font (size 1.27 1.27))))
  (property "Value" "GND" (at 207.01 96.52 0) (show_name no) (do_not_autoplace no) (effects (font (size 1.27 1.27))))
  (property "Footprint" "" (at 207.01 100.33 0) (show_name no) (do_not_autoplace no) (effects (font (size 1.27 1.27))))
  (property "Datasheet" "" (at 207.01 100.33 0) (show_name no) (do_not_autoplace no) (effects (font (size 1.27 1.27))))
  (property "Description" "" (at 207.01 100.33 0) (show_name no) (do_not_autoplace no) (effects (font (size 1.27 1.27))))
  (pin "1"))
 (symbol
  (lib_id "Device:C")
  (at 30.48 119.38 90)
  (unit 1)
  (body_style 1)
  (exclude_from_sim no)
  (in_bom yes)
  (on_board yes)
  (in_pos_files yes)
  (dnp no)
  (property "Reference" "C83" (at 30.48 114.3 0) (show_name no) (do_not_autoplace no) (effects (font (size 1.27 1.27))))
  (property "Value" "10uF" (at 30.48 116.84 0) (show_name no) (do_not_autoplace no) (effects (font (size 1.27 1.27))))
  (property "Footprint" "Capacitor_SMD:C_1206_3216Metric" (at 30.48 119.38 0) (hide yes) (show_name no) (do_not_autoplace no) (effects (font (size 1.27 1.27))))
  (property "Datasheet" "" (at 30.48 119.38 0) (show_name no) (do_not_autoplace no) (effects (font (size 1.27 1.27))))
  (property "Description" "" (at 30.48 119.38 0) (show_name no) (do_not_autoplace no) (effects (font (size 1.27 1.27))))
  (pin "1")
  (pin "2"))
 (symbol
  (lib_id "Device:C")
  (at 137.16 105.41 90)
  (unit 1)
  (body_style 1)
  (exclude_from_sim no)
  (in_bom yes)
  (on_board yes)
  (in_pos_files yes)
  (dnp no)
  (property "Reference" "C81" (at 137.16 100.33 0) (show_name no) (do_not_autoplace no) (effects (font (size 1.27 1.27))))
  (property "Value" "22uF" (at 137.16 102.87 0) (show_name no) (do_not_autoplace no) (effects (font (size 1.27 1.27))))
  (property "Footprint" "Capacitor_SMD:C_0603_1608Metric" (at 137.16 105.41 0) (hide yes) (show_name no) (do_not_autoplace no) (effects (font (size 1.27 1.27))))
  (property "Datasheet" "" (at 137.16 105.41 0) (show_name no) (do_not_autoplace no) (effects (font (size 1.27 1.27))))
  (property "Description" "" (at 137.16 105.41 0) (show_name no) (do_not_autoplace no) (effects (font (size 1.27 1.27))))
  (pin "1")
  (pin "2"))
 (symbol
  (lib_id "power:GND")
  (at 162.56 105.41 0)
  (unit 1)
  (body_style 1)
  (exclude_from_sim no)
  (in_bom yes)
  (on_board yes)
  (in_pos_files yes)
  (dnp no)
  (property "Reference" "#PWR1009" (at 162.56 105.41 0) (hide yes) (show_name no) (do_not_autoplace no) (effects (font (size 1.27 1.27))))
  (property "Value" "GND" (at 162.56 101.6 0) (show_name no) (do_not_autoplace no) (effects (font (size 1.27 1.27))))
  (property "Footprint" "" (at 162.56 105.41 0) (show_name no) (do_not_autoplace no) (effects (font (size 1.27 1.27))))
  (property "Datasheet" "" (at 162.56 105.41 0) (show_name no) (do_not_autoplace no) (effects (font (size 1.27 1.27))))
  (property "Description" "" (at 162.56 105.41 0) (show_name no) (do_not_autoplace no) (effects (font (size 1.27 1.27))))
  (pin "1"))
 (symbol
  (lib_id "Device:L")
  (at 85.09 74.93 90)
  (unit 1)
  (body_style 1)
  (exclude_from_sim no)
  (in_bom yes)
  (on_board yes)
  (in_pos_files yes)
  (dnp no)
  (property "Reference" "L80" (at 85.09 69.85 0) (show_name no) (do_not_autoplace no) (effects (font (size 1.27 1.27))))
  (property "Value" "2.2uH" (at 85.09 72.39 0) (show_name no) (do_not_autoplace no) (effects (font (size 1.27 1.27))))
  (property "Footprint" "Inductor_SMD:L_Taiyo-Yuden_NR-30xx" (at 85.09 74.93 0) (hide yes) (show_name no) (do_not_autoplace no) (effects (font (size 1.27 1.27))))
  (property "Datasheet" "" (at 85.09 74.93 0) (show_name no) (do_not_autoplace no) (effects (font (size 1.27 1.27))))
  (property "Description" "" (at 85.09 74.93 0) (show_name no) (do_not_autoplace no) (effects (font (size 1.27 1.27))))
  (pin "2")
  (pin "1"))
 (symbol
  (lib_id "power:PWR_FLAG")
  (at 39.37 133.35 0)
  (unit 1)
  (body_style 1)
  (exclude_from_sim no)
  (in_bom yes)
  (on_board yes)
  (in_pos_files yes)
  (dnp no)
  (property "Reference" "#PWR1006" (at 39.37 133.35 0) (hide yes) (show_name no) (do_not_autoplace no) (effects (font (size 1.27 1.27))))
  (property "Value" "PWR_FLAG" (at 39.37 129.54 0) (show_name no) (do_not_autoplace no) (effects (font (size 1.27 1.27))))
  (property "Footprint" "" (at 39.37 133.35 0) (show_name no) (do_not_autoplace no) (effects (font (size 1.27 1.27))))
  (property "Datasheet" "" (at 39.37 133.35 0) (show_name no) (do_not_autoplace no) (effects (font (size 1.27 1.27))))
  (property "Description" "" (at 39.37 133.35 0) (show_name no) (do_not_autoplace no) (effects (font (size 1.27 1.27))))
  (pin "1"))
 (symbol
  (lib_id "power:GND")
  (at 38.1 119.38 0)
  (unit 1)
  (body_style 1)
  (exclude_from_sim no)
  (in_bom yes)
  (on_board yes)
  (in_pos_files yes)
  (dnp no)
  (property "Reference" "#PWR1001" (at 38.1 119.38 0) (hide yes) (show_name no) (do_not_autoplace no) (effects (font (size 1.27 1.27))))
  (property "Value" "GND" (at 38.1 115.57 0) (show_name no) (do_not_autoplace no) (effects (font (size 1.27 1.27))))
  (property "Footprint" "" (at 38.1 119.38 0) (show_name no) (do_not_autoplace no) (effects (font (size 1.27 1.27))))
  (property "Datasheet" "" (at 38.1 119.38 0) (show_name no) (do_not_autoplace no) (effects (font (size 1.27 1.27))))
  (property "Description" "" (at 38.1 119.38 0) (show_name no) (do_not_autoplace no) (effects (font (size 1.27 1.27))))
  (pin "1"))
 (symbol
  (lib_id "power:GND")
  (at 144.78 105.41 0)
  (unit 1)
  (body_style 1)
  (exclude_from_sim no)
  (in_bom yes)
  (on_board yes)
  (in_pos_files yes)
  (dnp no)
  (property "Reference" "#PWR1008" (at 144.78 105.41 0) (hide yes) (show_name no) (do_not_autoplace no) (effects (font (size 1.27 1.27))))
  (property "Value" "GND" (at 144.78 101.6 0) (show_name no) (do_not_autoplace no) (effects (font (size 1.27 1.27))))
  (property "Footprint" "" (at 144.78 105.41 0) (show_name no) (do_not_autoplace no) (effects (font (size 1.27 1.27))))
  (property "Datasheet" "" (at 144.78 105.41 0) (show_name no) (do_not_autoplace no) (effects (font (size 1.27 1.27))))
  (property "Description" "" (at 144.78 105.41 0) (show_name no) (do_not_autoplace no) (effects (font (size 1.27 1.27))))
  (pin "1"))
 (symbol
  (lib_id "Device:C")
  (at 119.38 105.41 90)
  (unit 1)
  (body_style 1)
  (exclude_from_sim no)
  (in_bom yes)
  (on_board yes)
  (in_pos_files yes)
  (dnp no)
  (property "Reference" "C80" (at 119.38 100.33 0) (show_name no) (do_not_autoplace no) (effects (font (size 1.27 1.27))))
  (property "Value" "22uF" (at 119.38 102.87 0) (show_name no) (do_not_autoplace no) (effects (font (size 1.27 1.27))))
  (property "Footprint" "Capacitor_SMD:C_0603_1608Metric" (at 119.38 105.41 0) (hide yes) (show_name no) (do_not_autoplace no) (effects (font (size 1.27 1.27))))
  (property "Datasheet" "" (at 119.38 105.41 0) (show_name no) (do_not_autoplace no) (effects (font (size 1.27 1.27))))
  (property "Description" "" (at 119.38 105.41 0) (show_name no) (do_not_autoplace no) (effects (font (size 1.27 1.27))))
  (pin "1")
  (pin "2")))
